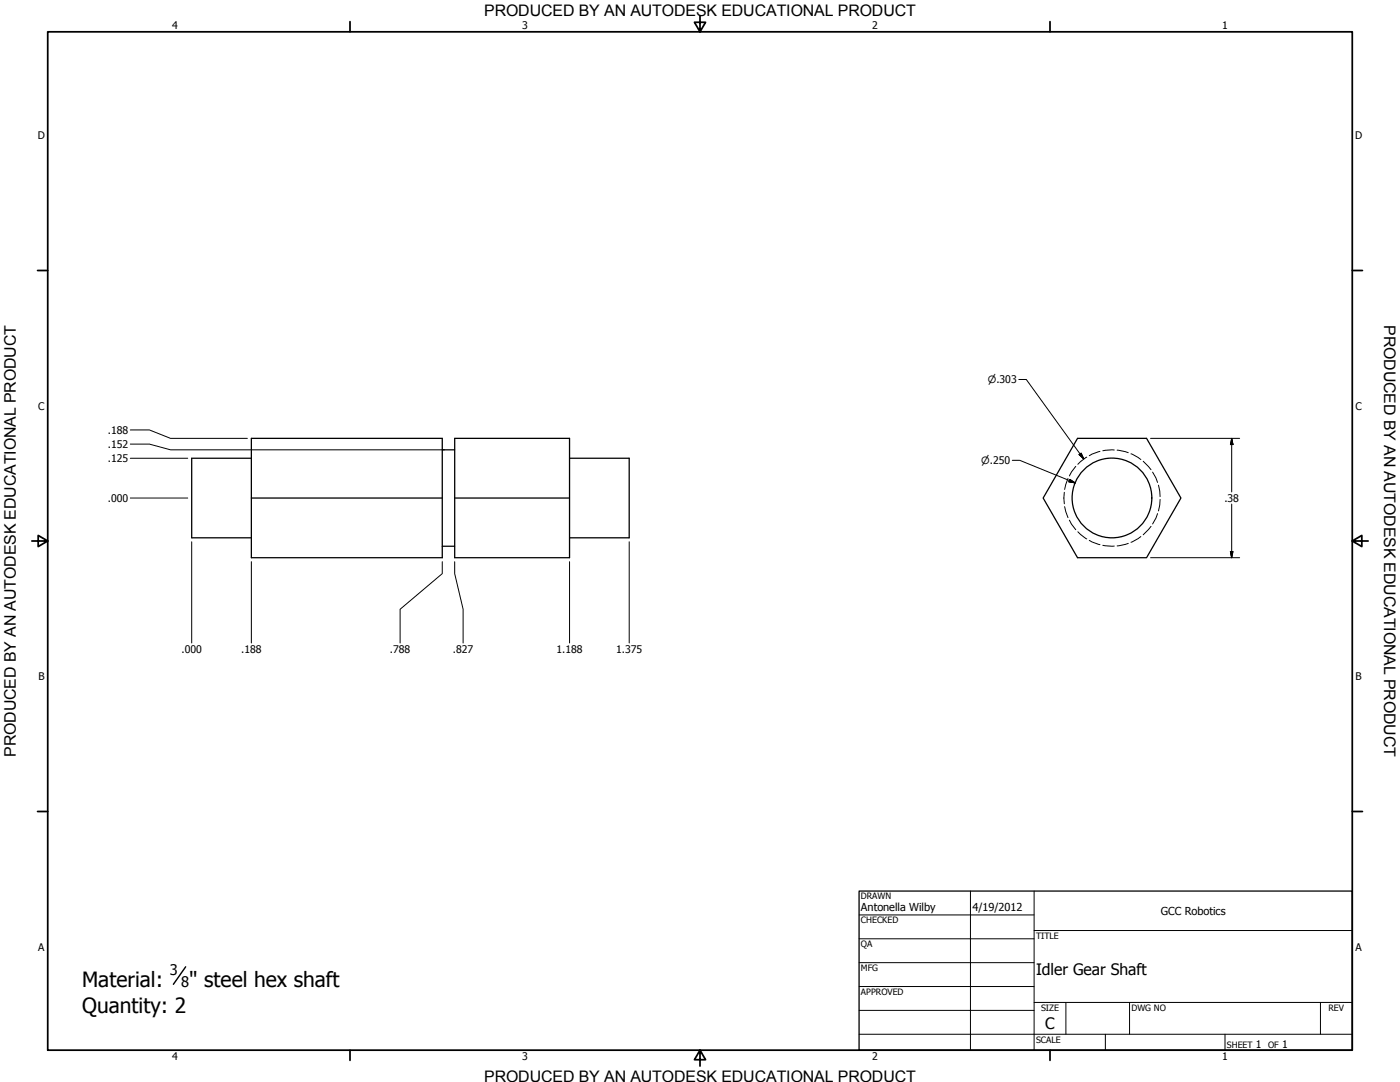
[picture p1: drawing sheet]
<svg xmlns="http://www.w3.org/2000/svg" width="559mm" height="432mm" viewBox="0 0 559 432" stroke-linecap="round" stroke-linejoin="round" font-family="sans-serif">
<!-- layer: Hidden (ANSI) -->
<g fill="none" stroke="#000" stroke-width=".4">
<path d="M444.8 179.6l-4.6 .3M445.9 179.6l4.4 1.1M424.8 196.5v4.5M426.3 190.9l-1.4 4.4M429.4 186.1l-2.6 3.8M433.8 182.4l-3.6 2.9M439 180.1l-4.2 1.8M451.4 181.1l4 2.3M456.3 184.1l3.1 3.4M460.1 188.4l1.9 4.1M462.4 193.6l.6 4.6M463 199.3l-.6 4.6"/>
<path d="M424.9 202.2l1.4 4.4M426.8 207.6l2.6 3.8M430.2 212.2l3.6 2.9M434.8 215.6l4.2 1.8M440.2 217.6l4.6 .3M450.3 216.9l-4.4 1M455.4 214.1l-4 2.3M459.4 210.1l-3.1 3.3M462 205l-1.9 4.1"/>
</g>
<!-- layer: Visible (ANSI) -->
<path d="M100.3 174.9h76.2v47.7h-76.2zM176.5 179.5h5M181.5 174.9h45.8v47.7h-45.8zM430.1 174.9h27.5l13.8 23.9-13.8 23.8h-27.5l-13.7-23.8zM100.3 182.9h-23.8v31.7h23.8M100.3 198.8h76.2M181.5 198.8h45.8M227.3 182.9h23.8v31.7h-23.8M459.7 198.7a15.9 15.9 0 0 0-23.4-14 15.9 15.9 0 0 0-1.3 27.2 15.9 15.9 0 0 0 24.7-11.5v-1.7M176.5 218h5" fill="none" stroke="#000" stroke-width=".51"/>
<!-- layer: Border (ANSI) -->
<g fill="none" stroke="#000" stroke-width=".7">
<path d="M19 12.7h520.8v406.4h-520.8zM139.7 8.6v4.1M279.4 6.3v6.4l-2.2-3.8h4.4l-2.2 3.8M419.1 8.6v4.1M15 107.9h4M539.8 107.9h4M12.7 215.9h6.3l-3.8-2.2v4.4l3.8-2.2M539.8 215.9l3.8 2.2v-4.4l-3.8 2.2h6.3M15 323.8h4M539.8 323.8h4M139.7 419.1v4.1M279.4 419.1l2.2 3.8h-4.4l2.2-3.8v6.3"/>
<path d="M419.1 419.1v4.1"/>
</g>
<!-- layer: Title (ANSI) -->
<g fill="none" stroke="#000" stroke-width=".4">
<path d="M387.3 355.6v63.5M412.7 355.6v63.5M342.9 365.1h69.8M342.9 374.6h69.8M412.7 371.3h127.1M342.9 384.2h69.8M342.9 393.7h69.8M342.9 412.7h196.9M342.9 403.2h69.8M412.7 400h127.1M425.4 400v12.7M441.2 412.7v6.4"/>
<path d="M450.8 400v12.7M488.9 412.7v6.4M527 400v12.7"/>
</g>
<path d="M342.9 355.6h196.9v63.5h-196.9z" fill="none" stroke="#000" stroke-width=".51"/>
<!-- layer: Dimension (ANSI) -->
<g fill="none" stroke="#000" stroke-width=".4">
<path d="M406.7 151.4h2.9l23 31.7M52 177.2h7.6l8.5 2.3h109.3M52 171.6h7.6l8.5 3.3h30.6M459.2 174.9h35.6M491.6 174.9l.5 2.5h-1zM491.6 174.9v21.4M52 198.8h22.9M52 182.9h22.9M404.1 183.7h2.9l22.2 9M427 191.3l2.2 1.4-2.5-.4zM430.7 181.4l.8-.6 1.1 2.3zM76.5 216.2v40.4"/>
<path d="M251.1 216.2v40.4M491.6 201.2v21.4M100.3 224.2v32.4M176.5 224.2v4.7l-16.8 14.2v13.5M181.5 224.2v4.7l3.3 14.2v13.5M227.3 224.2v32.4M459.2 222.6h35.6M491.1 220.1h1l-.5 2.5z"/>
</g>
<path d="M491.6 174.9l.5 2.5zM491.6 174.9l.5 2.5h-1zM426.7 192.3l2.5 .4zM427 191.3l2.2 1.4-2.5-.4zM430.7 181.4l1.9 1.7zM430.7 181.4l.8-.6 1.1 2.3zM491.1 220.1l.5 2.5zM491.1 220.1h1l-.5 2.5z" fill="#000" stroke="#000" stroke-width=".4"/>
<!-- layer: Symbol (ANSI) -->
<path d="M74.1 385.8l-4.9 7" fill="none" stroke="#000" stroke-width=".57"/>
<g font-size="8.4">
<text x="32.8" y="393.7">Material:</text>
<text x="75.6" y="393.7">&quot; steel hex shaft</text>
<text x="32.8" y="404.4">Quantity: 2</text>
</g>
<g font-size="6.4">
<text x="552.4" y="129.8" transform="rotate(90 552.4 129.8)">PRODUCED BY AN AUTODESK EDUCATIONAL PRODUCT</text>
<text x="6.3" y="302" transform="rotate(-90 6.3 302)">PRODUCED BY AN AUTODESK EDUCATIONAL PRODUCT</text>
</g>
<g font-size="6.3">
<text x="193.3" y="6.3">PRODUCED BY AN AUTODESK EDUCATIONAL PRODUCT</text>
<text x="413.5" y="389.1">Idler Gear Shaft</text>
<text x="417.2" y="410.6">C</text>
<text x="193.3" y="431.8">PRODUCED BY AN AUTODESK EDUCATIONAL PRODUCT</text>
</g>
<g font-size="5.8">
<text x="67.8" y="389.3">3</text>
<text x="72.3" y="393.7">8</text>
</g>
<g font-size="4.4">
<text x="343.7" y="363.5">Antonella Wilby</text>
<text x="388.1" y="363.7">4/19/2012</text>
<text x="463.4" y="365.1">GCC Robotics</text>
</g>
<g font-size="4.2">
<text x="68.7" y="11.7">4</text>
<text x="208.4" y="11.7">3</text>
<text x="348.1" y="11.7">2</text>
<text x="487.8" y="11.7">1</text>
<text x="15.1" y="55.5">D</text>
<text x="540.9" y="55.5">D</text>
<text x="15.2" y="163.4">C</text>
<text x="541" y="163.4">C</text>
<text x="43.1" y="173.1">.188</text>
<text x="43.1" y="178.8">.152</text>
<text x="43.1" y="184.4">.125</text>
<text x="43.1" y="200.3">.000</text>
<text x="488.7" y="200.3">.38</text>
<text x="72.5" y="260.5">.000</text>
<text x="96.3" y="260.5">.188</text>
<text x="155.6" y="260.5">.788</text>
<text x="180.8" y="260.5">.827</text>
<text x="222.1" y="260.5">1.188</text>
<text x="245.9" y="260.5">1.375</text>
<text x="15.3" y="271.4">B</text>
<text x="541.1" y="271.4">B</text>
<text x="15.2" y="379.3">A</text>
<text x="541" y="379.3">A</text>
<text x="501.3" y="418.3">1</text>
<text x="511.8" y="418.3">1</text>
<text x="68.7" y="423.2">4</text>
<text x="208.4" y="423.2">3</text>
<text x="348.1" y="423.2">2</text>
<text x="487.8" y="423.2">1</text>
</g>
<g font-size="4">
<text x="394.3" y="152.9">⌀.303</text>
<text x="391.7" y="185.2">⌀.250</text>
</g>
<g font-size="3.5">
<text x="343.7" y="358.9">DRAWN</text>
<text x="343.7" y="368.5">CHECKED</text>
<text x="413.5" y="374.6">TITLE</text>
<text x="343.7" y="378">QA</text>
<text x="343.7" y="387.5">MFG</text>
<text x="343.7" y="397.1">APPROVED</text>
<text x="415.5" y="403.4">SIZE</text>
<text x="451.6" y="403.4">DWG NO</text>
<text x="530.3" y="403.4">REV</text>
<text x="413.5" y="416.1">SCALE</text>
<text x="489.7" y="418.3">SHEET</text>
<text x="506.2" y="418.3">OF</text>
</g>
</svg>
